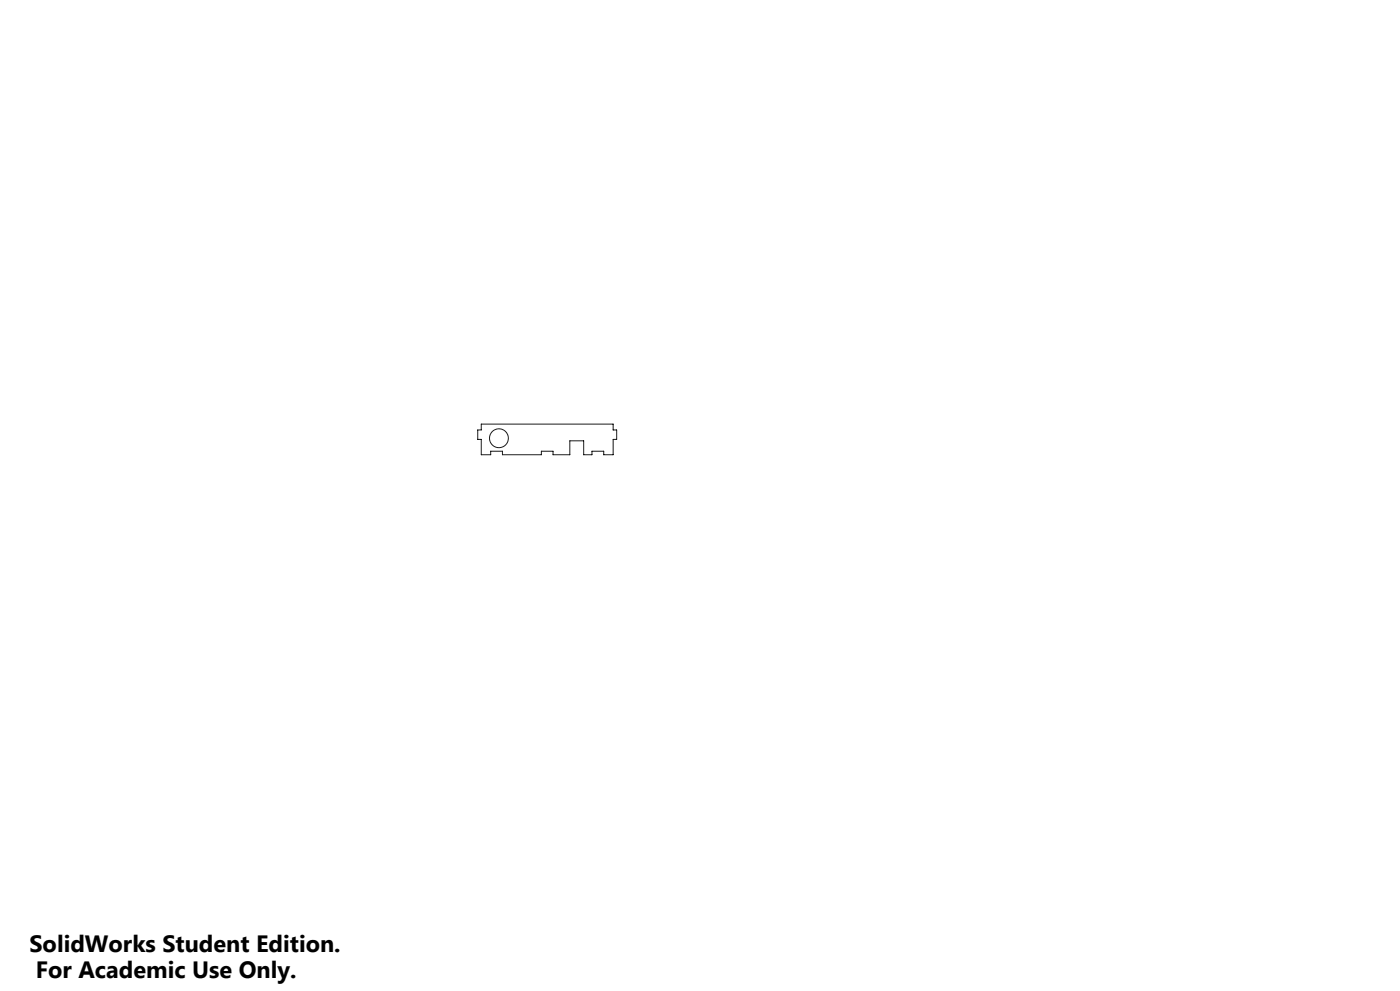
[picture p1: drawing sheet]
<svg xmlns="http://www.w3.org/2000/svg" width="1189mm" height="841mm" viewBox="0 0 1189 841" stroke-linecap="round" stroke-linejoin="round" font-family="sans-serif">
<g fill="none" stroke="#191924" stroke-width=".85">
<path d="M409 360h112v5h3v8h-3v13h-8v-3h-10v3h-7v-12h-12v12h-14v-3h-10v3h-33v-3h-10v3h-8v-13h-3v-8h3z"/>
<circle cx="424" cy="372" r="8"/>
</g>
<g font-size="20">
<text x="25" y="808">SolidWorks Student Edition.</text>
<text x="31" y="830">For Academic Use Only.</text>
</g>
</svg>
